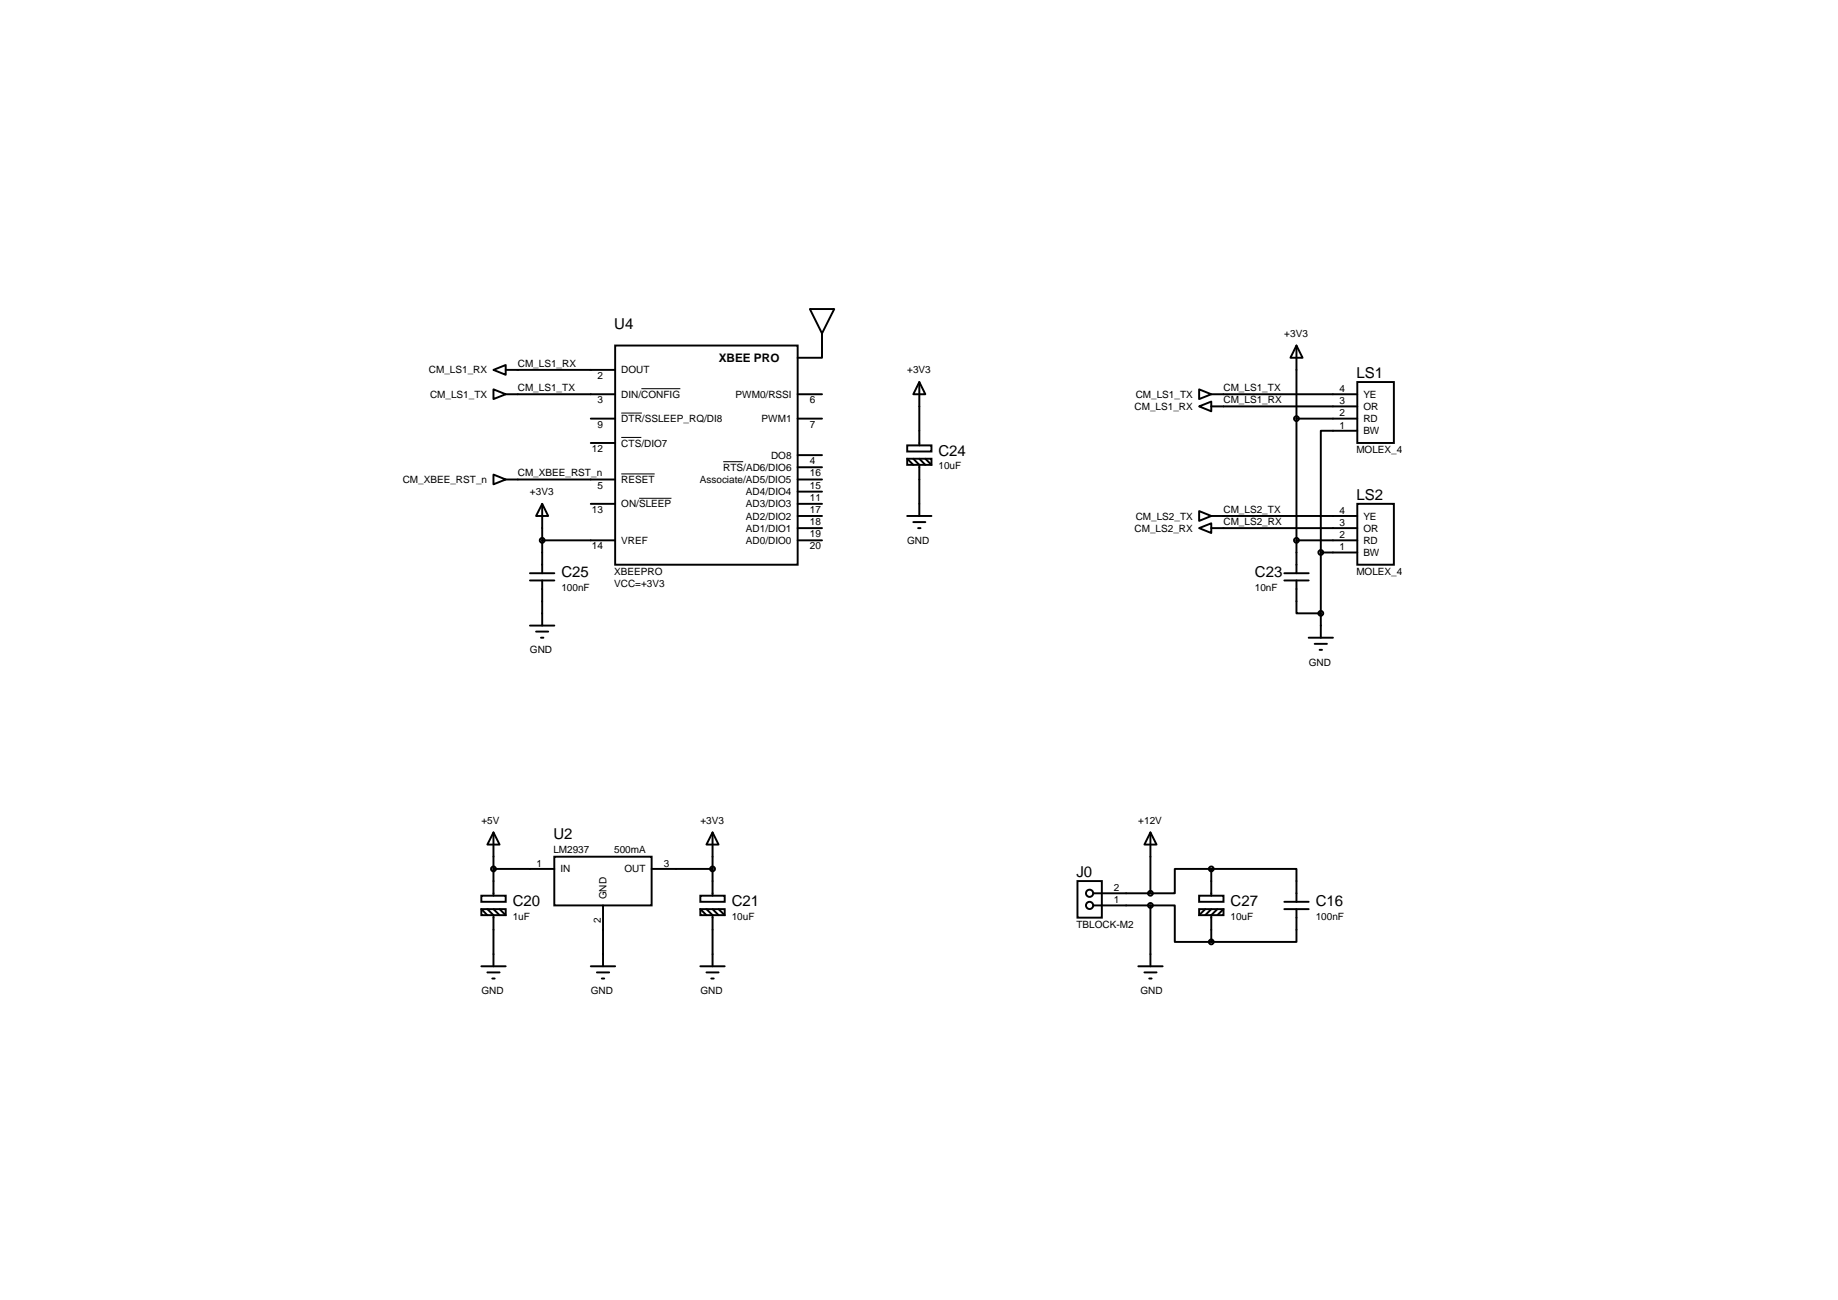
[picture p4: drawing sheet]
<svg xmlns="http://www.w3.org/2000/svg" width="420mm" height="297mm" viewBox="0 0 420 297" stroke-linecap="round" stroke-linejoin="round" font-family="sans-serif">
<g fill="none" stroke="#000" stroke-width=".44">
<path d="M140.6 79h41.7v50h-41.7zM187.9 76.2l2.8-5.6h-5.6l2.8 5.6v5.5h-5.6M296.4 79l1.4 2.7h-2.8zM296.4 79v52M112.8 84.5l2.8-1.1v2.2zM112.8 89l2.8 1.1-2.8 1.1zM115.6 84.5h25M115.6 90.1h25M135.1 95.7h5.5M182.3 90.1h5.6M182.3 95.7h5.6M210.2 87.3l1.3 2.8h-2.7z"/>
<path d="M210.2 87.3v14.5M274.1 89l2.8 1.1-2.8 1.1zM274.1 92.9l2.8-1.1v2.2zM276.9 92.9h33.4M296.4 95.7h13.9M310.3 87.3h8.3v13.9h-8.3zM310.3 98.4h-8.4v27.8M310.3 90.1h-33.4M112.8 108.4l2.8 1.2-2.8 1.1zM115.6 109.6h25M123.9 115.1v15.9M123.9 115.1l1.4 2.8h-2.8z"/>
<path d="M135.1 101.2h5.5M135.1 115.1h5.5M182.3 109.6h5.6M182.3 117.9h5.6M182.3 104h5.6M182.3 112.3h5.6M182.3 115.1h5.6M182.3 106.8h5.6M207.4 104.8l1.4 1.4M207.4 101.8h5.5v1.4h-5.5zM207.4 104.8h5.5v1.4h-5.5zM207.4 117.9h5.5"/>
<path d="M208.8 104.8l1.4 1.4v11.7M208.8 119.3h2.7M210.2 104.8l1.3 1.4M211.5 104.8l1.4 1.4M274.1 116.8l2.8 1.1-2.8 1.1zM276.9 117.9h33.4M310.3 115.1h8.3v13.9h-8.3zM121.1 132.6h5.6M121.1 131h5.6M123.9 132.6v10.3M123.9 123.5h16.7M182.3 120.7h5.6"/>
<path d="M182.3 123.5h5.6M209.9 120.7h.5M274.1 120.7l2.8-1.1v2.2zM276.9 120.7h33.4M293.6 132.6h5.6M293.6 131h5.6M296.4 132.6v7.5h5.5M296.4 123.5h13.9M301.9 126.2h8.4M301.9 126.2v19.5M121.1 142.9h5.6M122.5 144.3h2.8"/>
<path d="M123.7 145.7h.5M299.2 145.7h5.5M300.5 147.1h2.8M301.7 148.5h.5M112.8 190.2v14.5M112.8 190.2l1.4 2.8h-2.8zM112.8 198.5h13.9M126.7 195.7h22.3v11.2h-22.3zM149 198.5h13.9M162.9 190.2v14.5M162.9 190.2l1.4 2.8h-2.8zM263 190.2l1.4 2.8h-2.8z"/>
<path d="M263 190.2v13.9M276.9 198.5v6.2M276.9 198.5h19.5v7.6M276.9 198.5h-8.3v5.6h-5.6M110 204.7h5.6v1.4h-5.6zM110 207.7h5.6v1.4h-5.6zM110 207.7l1.4 1.4M111.4 207.7l1.4 1.4v11.7M112.8 207.7l1.4 1.4M114.2 207.7l1.4 1.4M137.8 206.9v13.9M160.1 204.7h5.6v1.4h-5.6z"/>
<path d="M160.1 207.7h5.6v1.4h-5.6zM160.1 207.7l1.4 1.4M161.5 207.7l1.4 1.4v11.7M162.9 207.7l1.4 1.4M164.3 207.7l1.4 1.4M246.3 201.3h5.6v8.4h-5.6zM249.9 204.1h13.1M249.9 206.9h13.1M263 206.9h5.6v8.3h8.3M263 206.9v13.9M274.1 204.7h5.6v1.4h-5.6zM274.1 207.7h5.6v1.4h-5.6z"/>
<path d="M275.5 207.7l-1.4 1.4M276.9 207.7l-1.4 1.4M278.3 207.7l-1.4 1.4v6.1M279.7 207.7l-1.4 1.4M293.6 207.7h5.6M293.6 206.1h5.6M296.4 207.7v7.5h-19.5M110 220.8h5.6M111.4 222.2h2.8M112.5 223.6h.6M135.1 220.8h5.5M136.5 222.2h2.7"/>
<path d="M137.6 223.6h.5M160.1 220.8h5.6M161.5 222.2h2.8M162.6 223.6h.6M260.2 220.8h5.6M261.6 222.2h2.8M262.7 223.6h.6"/>
<circle cx="296.4" cy="95.6" r=".55"/>
<circle cx="123.9" cy="123.5" r=".55"/>
<circle cx="296.4" cy="123.5" r=".55"/>
<circle cx="301.9" cy="126.2" r=".55"/>
<circle cx="301.9" cy="140.1" r=".55"/>
<circle cx="112.8" cy="198.5" r=".55"/>
<circle cx="162.9" cy="198.5" r=".55"/>
<circle cx="276.9" cy="198.5" r=".55"/>
<circle cx="249.1" cy="204.1" r=".83"/>
<circle cx="249.1" cy="206.9" r=".83"/>
<circle cx="263" cy="204.1" r=".55"/>
<circle cx="263" cy="206.9" r=".55"/>
<circle cx="276.9" cy="215.2" r=".55"/>
</g>
<path d="M142 94.4h4.7M142 99.9h4.6M146.6 88.8h8.9M142 108.3h7.7M146.1 113.9h7.4M165.3 105.5h4.6" fill="none" stroke="#000" stroke-width=".23"/>
<g font-size="3.4">
<text x="140.4" y="75.2">U4</text>
<text x="310.1" y="86.4">LS1</text>
<text x="214.5" y="104.1">C24</text>
<text x="310.1" y="114.2">LS2</text>
<text x="128.3" y="131.9">C25</text>
<text x="286.9" y="131.9">C23</text>
<text x="126.5" y="191.7">U2</text>
<text x="246.1" y="200.4">J0</text>
<text x="117.2" y="207">C20</text>
<text x="167.3" y="207">C21</text>
<text x="281.3" y="207">C27</text>
<text x="300.8" y="207">C16</text>
</g>
<text font-size="2.7" x="164.3" y="82.7">XBEE PRO</text>
<g font-size="2.3">
<text x="293.6" y="77">+3V3</text>
<text x="118.4" y="83.8">CM_LS1_RX</text>
<text x="98.1" y="85.3">CM_LS1_RX</text>
<text x="118.4" y="89.4">CM_LS1_TX</text>
<text x="136.6" y="86.6">2</text>
<text x="142" y="85.3">DOUT</text>
<text x="207.4" y="85.3">+3V3</text>
<text x="279.7" y="89.4">CM_LS1_TX</text>
<text x="306.2" y="89.6">4</text>
<text x="98.3" y="90.9">CM_LS1_TX</text>
<text x="136.6" y="92.2">3</text>
<text x="142" y="90.9">DIN/CONFIG</text>
<text x="168.1" y="90.9">PWM0/RSSI</text>
<text x="185.1" y="92.2">6</text>
<text x="259.4" y="93.7">CM_LS1_RX</text>
<text x="259.6" y="90.9">CM_LS1_TX</text>
<text x="279.7" y="92.2">CM_LS1_RX</text>
<text x="306.2" y="92.4">3</text>
<text x="306.2" y="95.2">2</text>
<text x="311.7" y="93.7">OR</text>
<text x="311.7" y="90.9">YE</text>
<text x="136.6" y="97.7">9</text>
<text x="142" y="96.5">DTR/SSLEEP_RQ/DI8</text>
<text x="174.1" y="96.5">PWM1</text>
<text x="185.1" y="97.7">7</text>
<text x="306.2" y="97.9">1</text>
<text x="311.7" y="99.2">BW</text>
<text x="311.7" y="96.5">RD</text>
<text x="135.3" y="103.3">12</text>
<text x="142" y="102">CTS/DIO7</text>
<text x="165.3" y="107.6">RTS/AD6/DIO6</text>
<text x="176.3" y="104.8">DO8</text>
<text x="185.1" y="106.1">4</text>
<text x="214.5" y="107.2">10uF</text>
<text x="310.1" y="103.5">MOLEX_4</text>
<text x="92.1" y="110.4">CM_XBEE_RST_n</text>
<text x="118.4" y="108.8">CM_XBEE_RST_n</text>
<text x="121.1" y="113.1">+3V3</text>
<text x="136.6" y="111.6">5</text>
<text x="142" y="110.4">RESET</text>
<text x="160" y="110.4">Associate/AD5/DIO5</text>
<text x="170.5" y="113.1">AD4/DIO4</text>
<text x="185.1" y="108.8">16</text>
<text x="185.1" y="111.6">15</text>
<text x="135.3" y="117.2">13</text>
<text x="142" y="115.9">ON/SLEEP</text>
<text x="170.5" y="115.9">AD3/DIO3</text>
<text x="170.5" y="118.7">AD2/DIO2</text>
<text x="185.1" y="114.4">11</text>
<text x="185.1" y="117.2">17</text>
<text x="185.1" y="120">18</text>
<text x="259.6" y="118.7">CM_LS2_TX</text>
<text x="279.7" y="117.2">CM_LS2_TX</text>
<text x="279.7" y="120">CM_LS2_RX</text>
<text x="306.2" y="117.4">4</text>
<text x="311.7" y="118.7">YE</text>
<text x="135.3" y="125.5">14</text>
<text x="142" y="124.3">VREF</text>
<text x="170.5" y="121.5">AD1/DIO1</text>
<text x="170.5" y="124.3">AD0/DIO0</text>
<text x="185.1" y="122.7">19</text>
<text x="185.1" y="125.5">20</text>
<text x="207.4" y="124.3">GND</text>
<text x="259.4" y="121.5">CM_LS2_RX</text>
<text x="306.2" y="120.2">3</text>
<text x="306.2" y="125.8">1</text>
<text x="306.2" y="123">2</text>
<text x="311.7" y="121.5">OR</text>
<text x="311.7" y="124.3">RD</text>
<text x="140.4" y="131.3">XBEEPRO</text>
<text x="310.1" y="131.3">MOLEX_4</text>
<text x="311.7" y="127">BW</text>
<text x="128.3" y="135">100nF</text>
<text x="140.4" y="134.1">VCC=+3V3</text>
<text x="286.9" y="135">10nF</text>
<text x="121.1" y="149.3">GND</text>
<text x="299.2" y="152.1">GND</text>
<text x="110" y="188.2">+5V</text>
<text x="160.1" y="188.2">+3V3</text>
<text x="260.2" y="188.2">+12V</text>
<text x="126.5" y="194.8">LM2937</text>
<text x="140.4" y="194.8">500mA</text>
<text x="122.7" y="198.1">1</text>
<text x="128.1" y="199.3">IN</text>
<text x="142.8" y="199.3">OUT</text>
<text x="151.8" y="198.1">3</text>
<text x="254.6" y="203.6">2</text>
<text x="138.7" y="205.5" transform="rotate(-90 138.7 205.5)">GND</text>
<text x="254.6" y="206.4">1</text>
<text x="117.2" y="210.1">1uF</text>
<text x="137.3" y="210.9" transform="rotate(-90 137.3 210.9)">2</text>
<text x="167.3" y="210.1">10uF</text>
<text x="246.1" y="212">TBLOCK-M2</text>
<text x="281.3" y="210.1">10uF</text>
<text x="300.8" y="210.1">100nF</text>
<text x="110" y="227.2">GND</text>
<text x="135.1" y="227.2">GND</text>
<text x="160.1" y="227.2">GND</text>
<text x="260.7" y="227.2">GND</text>
</g>
</svg>
